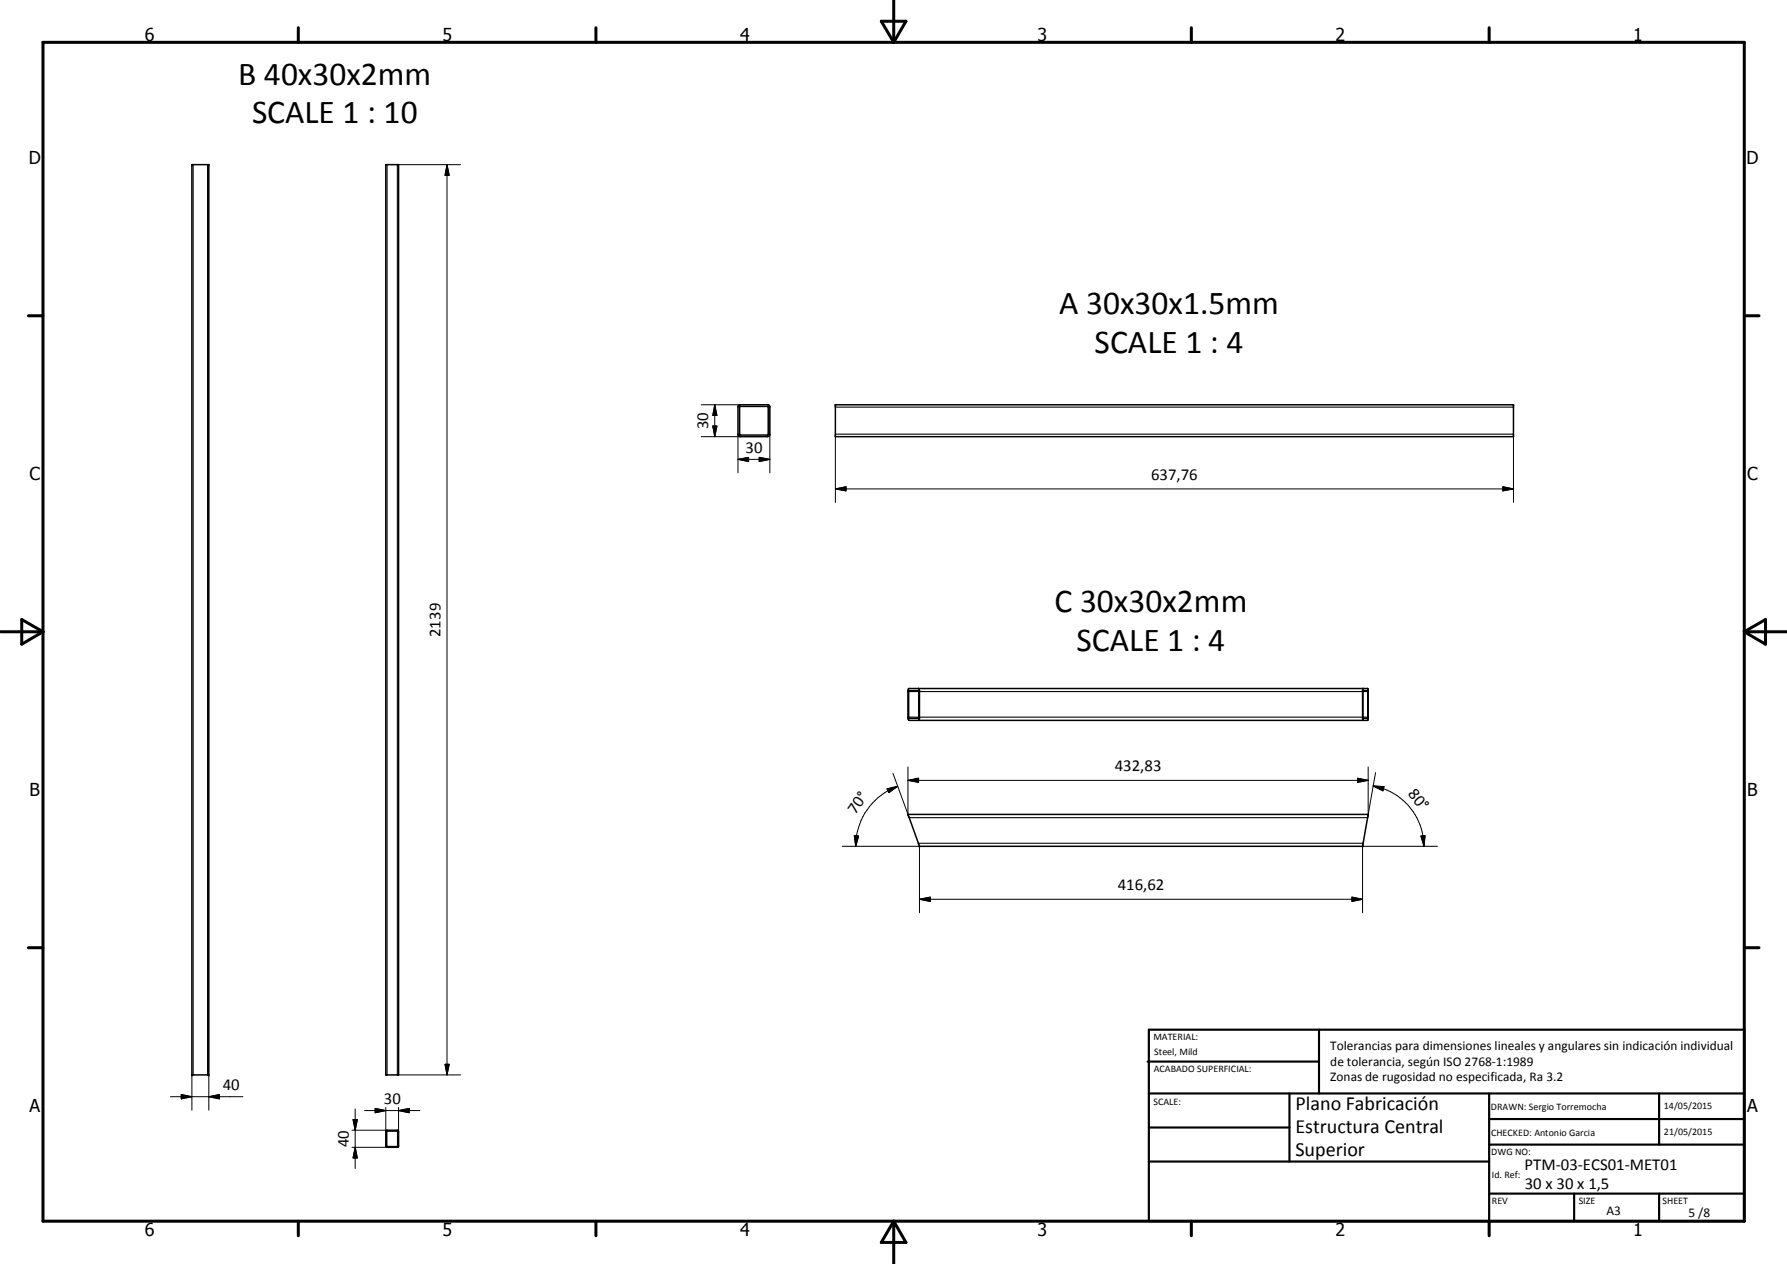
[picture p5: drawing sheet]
<svg xmlns="http://www.w3.org/2000/svg" width="420mm" height="297mm" viewBox="0 0 420 297" stroke-linecap="round" stroke-linejoin="round" font-family="sans-serif">
<g fill="none" stroke="#000" stroke-width=".35">
<path d="M45.1 38.7h4v213.9h-4zM90.7 38.7h3v213.9h-3zM173.8 95.2h7l.2 .3v6.7l-.2 .3-.3 .1h-6.4l-.6-.4v-6.7zM173.9 95.6l6.6-.1 .1 6.7h-6.6zM196.4 95.1h159.4v7.5h-159.4zM213.6 161.9l108-.1 .1 6.9-.1 .6h-107.8l-.3-.6v-6.4zM213.7 162.3h2.3v6.5h-2.3zM216 161.8l.2 .4v6.7l-.3 .4M320.5 162.3h1.1v6.5l-1.1-.1zM320.5 161.8l-.1 7.1 .1 .4M213.5 191.4h108.2l-1.3 7.5h-104.2zM90.8 265.7h2.8v3.8l-2.6 .1-.2-.1-.1-3.6z"/>
<path d="M91 265.9h2.5l-.1 3.6h-2.4z"/>
</g>
<g fill="#000">
<circle cx="45.1" cy="38.7" r=".18"/>
<circle cx="49.1" cy="38.7" r=".18"/>
<circle cx="196.4" cy="95.1" r=".18"/>
<circle cx="355.8" cy="95.1" r=".18"/>
<circle cx="320.5" cy="162.3" r=".18"/>
<circle cx="320.5" cy="168.8" r=".18"/>
<circle cx="321.6" cy="162.3" r=".18"/>
<circle cx="321.6" cy="168.8" r=".18"/>
<circle cx="216.2" cy="198.9" r=".18"/>
<circle cx="320.4" cy="198.9" r=".18"/>
<circle cx="45.1" cy="252.6" r=".18"/>
<circle cx="49.1" cy="252.6" r=".18"/>
</g>
<g fill="none" stroke="#000" stroke-width=".25">
<path d="M45.4 38.7v213.9M48.8 38.7v213.9M91 38.7v213.9M93.4 38.7v213.9M196.4 95.7h159.4M196.4 102h159.4M213.6 168.5h2.4M213.6 162.5h2.4M216.2 168.5h104.2M216.2 162.5h104.2M320.5 168.5h1.1M320.5 162.5h1.1"/>
<path d="M213.8 192.2h107.8M215.9 198.2h104.6"/>
</g>
<g fill="none" stroke="#000" stroke-width=".71">
<path d="M10.1 9.9h400v277.1h-400zM70.1 6.5v3.4M140.1 6.5v3.4M207.2 5h5.8l-2.9 4.9zM210.1 0v9.9M280.1 6.5v3.4M350.1 6.5v3.4M6.7 74.2h3.4M410.1 74.2h3.5M.1 148.5h10M5.1 145.6l5 2.9-5 2.9zM410.1 148.5h10"/>
<path d="M410.1 148.5l5-2.9v5.8zM6.7 222.7h3.4M410.1 222.7h3.5M70.1 287v3.4M140.1 287v3.4M210.1 287v10M210.1 287l2.9 5h-5.8zM280.1 287v3.4M350.1 287v3.4"/>
</g>
<g fill="none" stroke="#000" stroke-width=".51">
<path d="M269.8 249.5h40.3M270.1 242h140v45h-140zM270.1 257h140M303.2 257v16M310.1 242v15M350.1 257v30M390.1 257v12M270.1 265h33.1M270.1 273h80M350.1 269h60M350.1 263h60M350.1 280.5h60"/>
<path d="M370.1 280.5v6.5M390.1 280.5v6.5"/>
</g>
<g fill="none" stroke="#000" stroke-width=".24">
<path d="M93.7 38.7h14.6M105.1 38.7l.5 2.5h-1zM105.1 38.7v213.9M164.9 95.1h9.2M168.1 95.1l.5 2.5h-1zM168.1 95.1v7.5M164.9 102.6h9.2M167.6 100.1h1l-.5 2.5zM173.5 107.9l2.5-.4v1zM173.5 107.9h7.5M173.5 102v9.1M178.5 107.5l2.5 .4-2.5 .6z"/>
<path d="M181 102v9.1M196.4 114.9l2.5-.5v1zM196.4 114.9h159.4M196.4 102.6v15.5M353.3 114.4l2.5 .5-2.5 .5zM355.8 102.6v15.5M198 198.9h18.2v15.6M200.9 196.4l1 .1-.7 2.4zM208.6 185.4l2.5-.6-2.1 1.5zM210 181.8l3.8 10.4M211.1 184.8a15 15 0 0 0-9.9 14.1M213.5 183.4l2.5-.5v1z"/>
<path d="M213.5 183.4h108.2M213.5 180.2v11.2M319.2 182.9l2.5 .5-2.5 .5zM321.7 180.2v11.2M322.9 184.7l2.5 .2-.2 .9zM322.9 184.7a14.4 14.4 0 0 1 11.9 14.2M323.4 181.6l-1.8 10.6M334.1 196.5l1-.1-.3 2.5zM338 198.9h-17.6v15.6M216.2 211.3l2.5-.5v1zM216.2 211.3h104.2M317.9 210.8l2.5 .5-2.5 .5z"/>
<path d="M40.1 257.7h17M42.6 257.2l2.5 .5-2.5 .5zM45.1 252.6v8.3M49.1 257.7l2.5-.5v1zM49.1 252.6v8.3M93.7 252.6h14.6M104.6 250.1h1l-.5 2.5zM82.8 269.6h8.2M82.8 265.6h8.2M83 263.1h1l-.5 2.5zM83.5 269.6l.5 2.5h-1zM83.5 260.6v14"/>
<path d="M85.7 261h13M88.2 260.5l2.5 .5-2.5 .5zM90.7 260.2v5.7M93.7 261l2.5-.5v1zM93.7 260.2v5.7"/>
</g>
<g fill="#000">
<path d="M105.1 38.7l.5 2.5h-1zM168.1 95.1l.5 2.5h-1zM167.6 100.1h1l-.5 2.5zM173.5 107.9l2.5-.4v1zM178.5 107.5l2.5 .4-2.5 .6zM196.4 114.9l2.5-.5v1zM353.3 114.4l2.5 .5-2.5 .5zM200.9 196.4l1 .1-.7 2.4zM208.6 185.4l2.5-.6-2.1 1.5zM213.5 183.4l2.5-.5v1zM319.2 182.9l2.5 .5-2.5 .5zM322.9 184.7l2.5 .2-.2 .9z"/>
<path d="M334.1 196.5l1-.1-.3 2.5zM216.2 211.3l2.5-.5v1zM317.9 210.8l2.5 .5-2.5 .5zM42.6 257.2l2.5 .5-2.5 .5zM49.1 257.7l2.5-.5v1zM104.6 250.1h1l-.5 2.5zM83 263.1h1l-.5 2.5zM83.5 269.6l.5 2.5h-1zM88.2 260.5l2.5 .5-2.5 .5zM93.7 261l2.5-.5v1z"/>
</g>
<g font-size="7.9">
<text x="56" y="19.9">B 40x30x2mm</text>
<text x="59.3" y="28.9">SCALE 1 : 10</text>
<text x="249" y="73.8">A 30x30x1.5mm</text>
<text x="257.4" y="82.8">SCALE 1 : 4</text>
<text x="247.9" y="143.9">C 30x30x2mm</text>
<text x="253.1" y="152.9">SCALE 1 : 4</text>
</g>
<g font-size="4.7">
<text x="304.6" y="260.8">Plano Fabricación</text>
<text x="304.6" y="266.2">Estructura Central</text>
<text x="304.6" y="271.6">Superior</text>
</g>
<g font-size="4.2">
<text x="34" y="9.6">6</text>
<text x="104" y="9.6">5</text>
<text x="174" y="9.6">4</text>
<text x="244" y="9.6">3</text>
<text x="314" y="9.6">2</text>
<text x="384" y="9.6">1</text>
<text x="6.8" y="38.7">D</text>
<text x="410.6" y="38.7">D</text>
<text x="7" y="112.9">C</text>
<text x="410.8" y="112.9">C</text>
<text x="7" y="187.1">B</text>
<text x="410.8" y="187.1">B</text>
<text x="7" y="261.4">A</text>
<text x="410.8" y="261.4">A</text>
<text x="34" y="290.4">6</text>
<text x="104" y="290.4">5</text>
<text x="174" y="290.4">4</text>
<text x="244" y="290.4">3</text>
<text x="314" y="290.4">2</text>
<text x="384" y="290.4">1</text>
</g>
<g font-size="3.9">
<text x="166.5" y="100.9" transform="rotate(-90 166.5 100.9)">30</text>
<text x="175.3" y="106.4">30</text>
<text x="270.6" y="112.8">637,76</text>
<text x="103.6" y="149.6" transform="rotate(-90 103.6 149.6)">2139</text>
<text x="262.1" y="181.3">432,83</text>
<text x="201.1" y="191.6" transform="rotate(-55 201.1 191.6)">70°</text>
<text x="330.9" y="186.6" transform="rotate(50 330.9 186.6)">80°</text>
<text x="262.8" y="209.2">416,62</text>
<text x="52.4" y="256.2">40</text>
<text x="90.2" y="259.5">30</text>
<text x="82" y="269.6" transform="rotate(-90 82 269.6)">40</text>
<text x="358.5" y="275">PTM-03-ECS01-MET01</text>
<text x="358.5" y="279.4">30 x 30 x 1,5</text>
</g>
<g font-size="3.1">
<text x="312.7" y="246.8">Tolerancias para dimensiones lineales y angulares sin indicación individual</text>
<text x="312.7" y="250.4">de tolerancia, según ISO 2768-1:1989</text>
<text x="312.7" y="254">Zonas de rugosidad no especificada, Ra 3.2</text>
<text x="377.7" y="285.6">A3</text>
<text x="397" y="285.9">5 /8</text>
</g>
<g font-size="2.4">
<text x="271.2" y="244.4">MATERIAL:</text>
<text x="271.3" y="252">ACABADO SUPERFICIAL:</text>
<text x="271.4" y="247.9">Steel, Mild</text>
<text x="271.2" y="259.7">SCALE:</text>
<text x="350.6" y="260.8">DRAWN: Sergio Torremocha</text>
<text x="391.2" y="260.6">14/05/2015</text>
<text x="350.6" y="267">CHECKED: Antonio Garcia</text>
<text x="391.2" y="266.7">21/05/2015</text>
<text x="350.6" y="271.4">DWG NO:</text>
<text x="350.8" y="276.9">Id. Ref:</text>
<text x="350.8" y="282.8">REV</text>
<text x="371.2" y="282.9">SIZE</text>
<text x="390.9" y="282.9">SHEET</text>
</g>
</svg>
